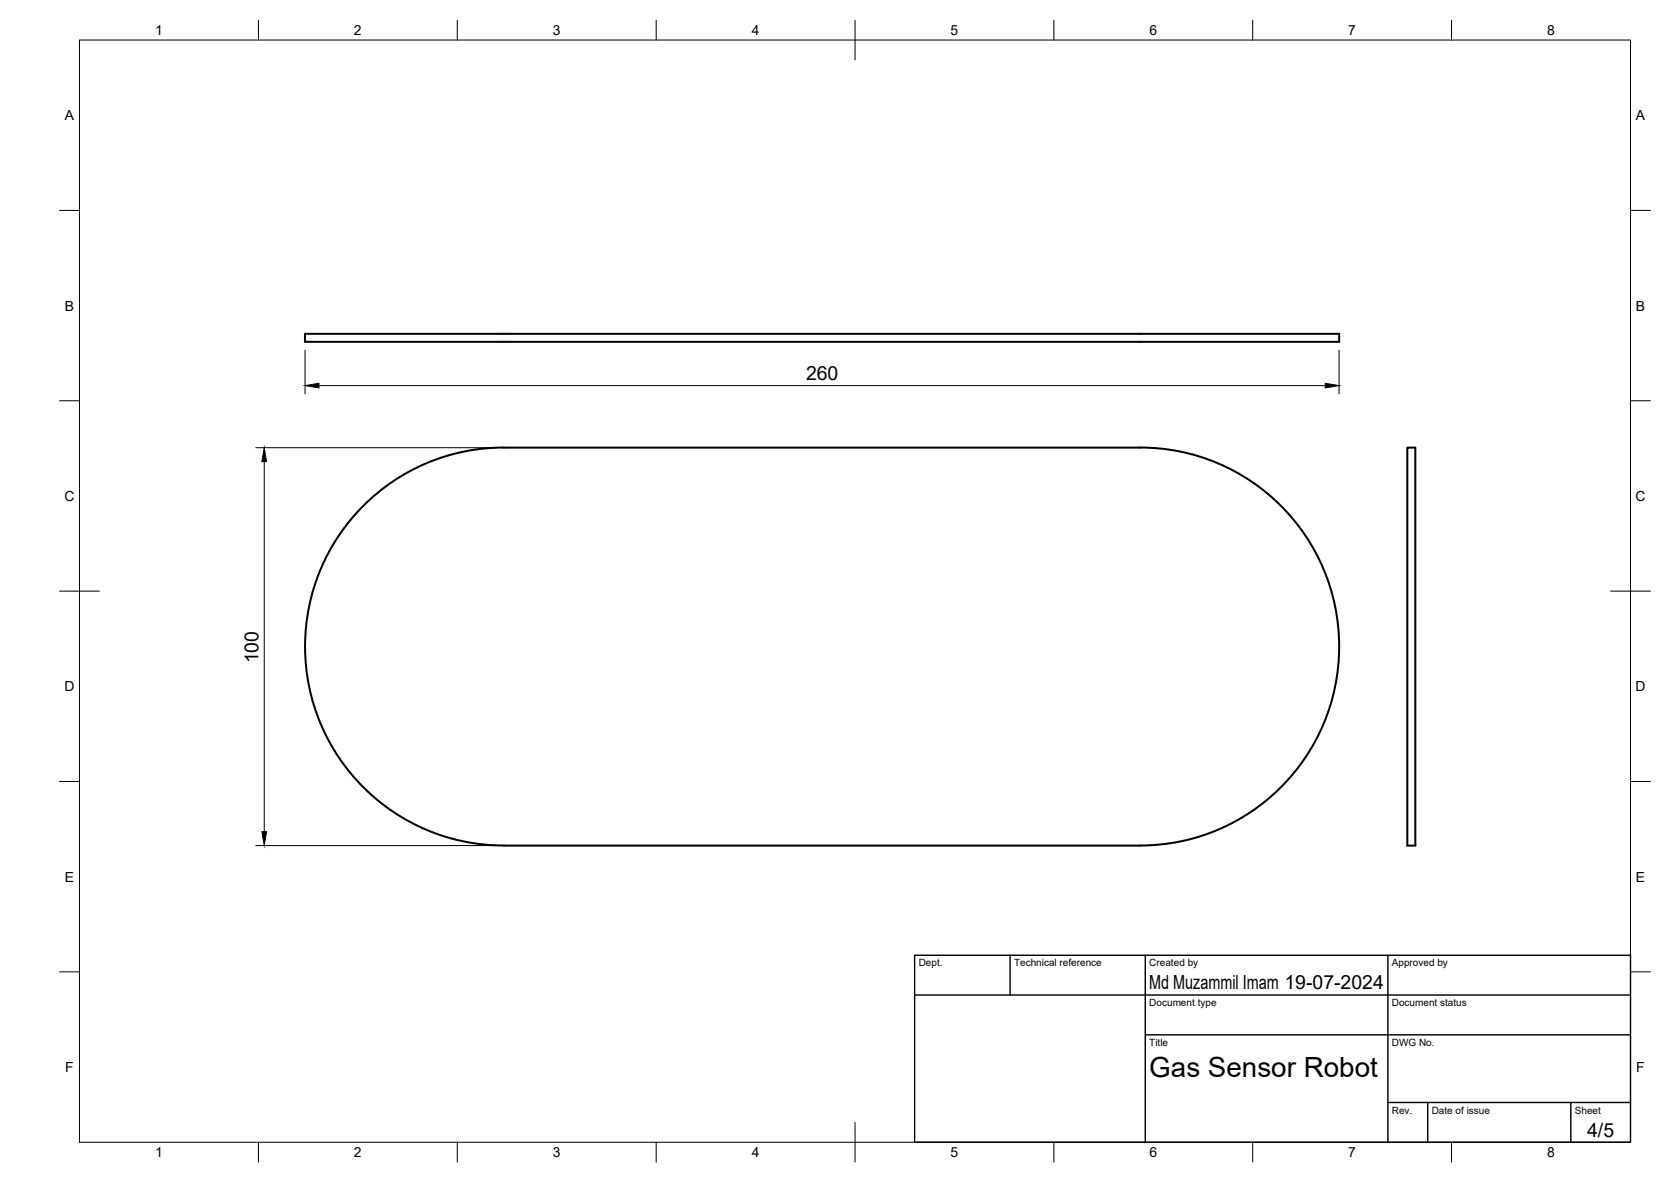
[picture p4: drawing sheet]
<svg xmlns="http://www.w3.org/2000/svg" width="420mm" height="297mm" viewBox="0 0 420 297" stroke-linecap="round" stroke-linejoin="round" font-family="sans-serif">
<!-- layer: Visible -->
<path d="M76.7 83.9h260v2h-260zM353.9 112.5h2v100h-2zM91.4 127.1a49.7 49.7 0 0 1 35.3-14.6h160a50 50 0 0 1 50 50 50 50 0 0 1-50 50h-160a50 50 0 0 1-46.2-30.9 50 50 0 0 1 10.9-54.5z" fill="none" stroke="#000" stroke-width=".51"/>
<!-- layer: BORDER -->
<g fill="none" stroke="#000" stroke-width=".25">
<path d="M20 10.1h390v276.9h-390zM65 5.1v5M115 5.1v5M165 5.1v5M215 5.1v10M265 5.1v5M315 5.1v5M365 5.1v5M15 52.9h5M410 52.9h5M15 100.7h5M410 100.7h5"/>
<path d="M15 148.6h10M405 148.6h10M15 196.4h5M410 196.4h5M15 244.2h5M410 244.2h5M65 287v5M115 287v5M165 287v5M215 282.1v9.9M265 287v5M315 287v5"/>
<path d="M365 287v5"/>
</g>
<!-- layer: TITLEBLOCK -->
<path d="M230 240.1h180v46.9h-180zM230 250h180M254 240.1v9.9M288 240.1v46.9M349 240.1v46.9M288 260.1h122M349 277.1h61M359 277.1v9.9M395 277.1v9.9" fill="none" stroke="#000" stroke-width=".36"/>
<!-- layer: FD_Dimensions -->
<path d="M76.7 88v11M80.2 96.9h253M336.7 88v11M64.3 112.5h60.3M66.4 116v93M64.3 212.5h60.3" fill="none" stroke="#000" stroke-width=".25"/>
<path d="M76.7 96.9l3.5-.6v1.2zM333.2 96.3l3.5 .6-3.5 .6zM66.4 112.5l.6 3.5h-1.2zM65.8 209h1.2l-.6 3.5z" fill="#000" stroke="#000" stroke-width=".25"/>
<text font-size="7" x="289" y="270.6">Gas Sensor Robot</text>
<g font-size="4.9">
<text x="202.7" y="95.4">260</text>
<text x="65" y="166.7" transform="rotate(-90 65 166.7)">100</text>
<text x="289" y="248.5">Md Muzammil Imam 19-07-2024</text>
<text x="399.1" y="285.7">4/5</text>
</g>
<g font-size="3.5">
<text x="39" y="8.8">1</text>
<text x="89" y="8.8">2</text>
<text x="139" y="8.8">3</text>
<text x="189" y="8.8">4</text>
<text x="239" y="8.8">5</text>
<text x="289" y="8.8">6</text>
<text x="339" y="8.8">7</text>
<text x="389" y="8.8">8</text>
<text x="16.3" y="30.2">A</text>
<text x="411.3" y="30.2">A</text>
<text x="16.3" y="78">B</text>
<text x="411.3" y="78">B</text>
<text x="16.2" y="125.9">C</text>
<text x="411.2" y="125.9">C</text>
<text x="16.2" y="173.7">D</text>
<text x="411.2" y="173.7">D</text>
<text x="16.3" y="221.6">E</text>
<text x="411.3" y="221.6">E</text>
<text x="16.4" y="269.4">F</text>
<text x="411.4" y="269.4">F</text>
<text x="39" y="290.8">1</text>
<text x="89" y="290.8">2</text>
<text x="139" y="290.8">3</text>
<text x="189" y="290.8">4</text>
<text x="239" y="290.8">5</text>
<text x="289" y="290.8">6</text>
<text x="339" y="290.8">7</text>
<text x="389" y="290.8">8</text>
</g>
<g font-size="2.5">
<text x="231" y="242.9">Dept.</text>
<text x="255" y="242.9">Technical reference</text>
<text x="289" y="242.9">Created by</text>
<text x="350" y="242.9">Approved by</text>
<text x="289" y="252.8">Document type</text>
<text x="350" y="252.8">Document status</text>
<text x="289" y="262.9">Title</text>
<text x="350" y="262.9">DWG No.</text>
<text x="350" y="279.9">Rev.</text>
<text x="360" y="279.9">Date of issue</text>
<text x="396" y="279.9">Sheet</text>
</g>
</svg>
